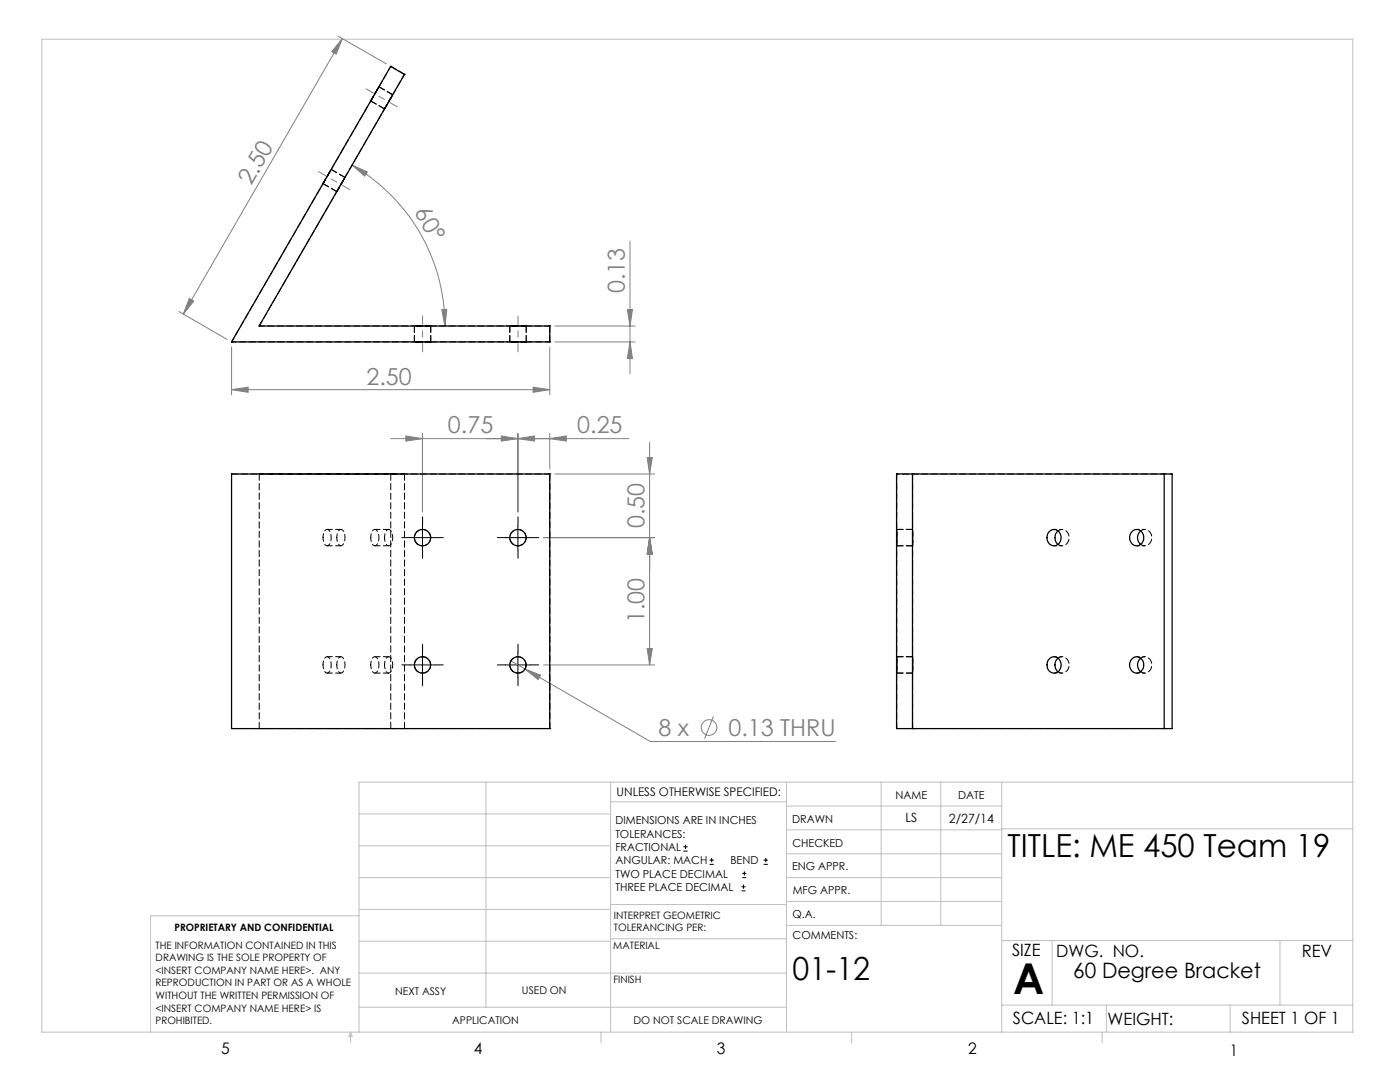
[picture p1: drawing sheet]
<svg xmlns="http://www.w3.org/2000/svg" width="279mm" height="216mm" viewBox="0 0 279 216" stroke-linecap="round" stroke-linejoin="round" font-family="sans-serif">
<g fill="none" stroke="#808080" stroke-width=".2">
<path d="M67.5 7.2l9.6 5.5M68.3 7.7l-1.2 3.1-.9-.5zM68.3 7.7l-31.7 55M70.3 32.9l3 1.4-.5 .8zM70.3 32.9a37.1 37.1 0 0 1 18.5 32.2M37.8 59.5l.9 .6-2.1 2.6zM125.7 48.1v26.5M35.7 62.2l9.6 5.5M46.2 77.8l3.3-.5v1zM46.2 69.3v9.5M46.2 77.8h63.5M88.2 61.8l1-.1-.4 3.4z"/>
<path d="M106.4 77.3l3.3 .5-3.3 .5zM109.7 69.3v9.5M110.7 68.2h16M110.7 65.1h16M125.2 61.8h1l-.5 3.3zM125.7 68.2l.5 3.3h-1zM78 87.5h47.5M81 87l3.3 .5-3.3 .5zM84.3 86.5v15.7M100 87l3.4 .5-3.4 .5zM103.4 87.5l3.3-.5v1zM103.4 86.5v15.7"/>
<path d="M109.7 87.5l3.3-.5v1zM109.7 86.5v7.1M110.7 94.6h19.9M129.2 91.3h1l-.6 3.3zM129.6 88.2v44.5M108.5 107.3h22.1M129.6 107.3l.6 3.3h-1zM102 131.9l2.8 1.6M104.8 133.5l3.1 1.2-.5 .9zM104.8 133.5l25 14.5h37M108.5 132.7h22.1M129.2 129.4h1l-.6 3.3z"/>
<path d="M142.4 142.9l-1.8 4.5"/>
<circle cx="141.5" cy="145.2" r="1.55"/>
</g>
<g fill="none" stroke="#000" stroke-width=".2">
<path d="M81.8 107.3h5M84.3 104.8v5M100.9 107.3h5M103.4 104.8v5M81.8 132.7h5M84.3 130.2v5M100.9 132.7h5M103.4 130.2v5M136.4 169.8h.8M136.4 169h.8M136.8 168.6v.8M141.6 172.5h.9"/>
<path d="M141.6 171.6h.9M142 171.2v.8M148 177.8h.8M148 177h.8M148.1 175.1h.8M148.1 174.3h.8M148.4 176.5v.8M148.6 173.9v.8M152.4 172.5h.8M152.4 171.6h.8M152.8 171.2v.8"/>
</g>
<g fill="none" stroke="#000" stroke-width=".2" stroke-dasharray="15.2 1.3 1.3 1.3">
<path d="M81.8 107.3h-1.6M84.3 104.8v-1.7M84.3 109.8v1.6M86.8 107.3h1.7M100.9 107.3h-1.6M103.4 104.8v-1.7M103.4 109.8v1.6M105.9 107.3h1.6M81.8 132.7h-1.6M84.3 130.2v-1.7M84.3 135.2v1.6M86.8 132.7h1.7"/>
<path d="M100.9 132.7h-1.6M103.4 130.2v-1.7M103.4 135.2v1.6M105.9 132.7h1.6"/>
</g>
<path d="M73.1 17.7l6.2 3.6M63.6 34.2l6.2 3.6M84.3 70.2v-7.2M103.4 63v7.2" fill="none" stroke="#808080" stroke-width=".2" stroke-dasharray="15.2 1.3 1.3 1.3" stroke-dashoffset="13.6"/>
<g fill="none" stroke="#c0c0c0" stroke-width=".2">
<path d="M8.4 7.8h261.6v198.2h-261.6zM97 156.1v44.9M121.8 156.1v49.9M121.8 160h35.2M157 156.1v49.9M175.9 156.1v28.5M187.7 156.1v28.5M199.9 156.1v49.9M270 156.1h-198.4v49.9M71.6 175.1h50.2M71.6 168.8h50.2M71.6 162.4h50.2"/>
<path d="M157 170.4h42.9M157 165.6h42.9M157 160.8h42.9M157 175.1h42.9M157 179.9h42.9M199.9 165.4h70.1M71.6 194.2h85.4M71.6 187.8h50.2M71.6 181.5h50.2M71.6 182.7h-41.5v23.3M121.8 187.3h35.2M121.8 180.5h35.2"/>
<path d="M157 184.6h42.9M199.9 187.7h70.1M210 187.7v12.9M255.4 187.7v12.9M70 206v2.1M70 206l.3 .8h-.7zM71.6 201h85.4M119.9 206v2.1M170 206v2.1M199.9 200.6h70.1M220 206v2.1M220.8 200.6v5.4"/>
<path d="M245.5 200.6v5.4"/>
</g>
<g fill="#808080">
<path d="M88.2 61.8l1-.1-.4 3.4zM70.3 32.9l3 1.4-.5 .8z"/>
<path d="M100 87l3.4 .5-3.4 .5zM109.7 87.5l3.3-.5v1zM81 87l3.3 .5-3.3 .5zM103.4 87.5l3.3-.5v1zM104.8 133.5l2.6 2.1 .5-.9z"/>
<path d="M46.2 77.8l3.3-.5v1zM106.4 77.3l3.3 .5-3.3 .5z"/>
<path d="M68.3 7.7l-1.2 3.1-.9-.5zM37.8 59.5l.9 .6-2.1 2.6z"/>
<path d="M129.6 107.3l.6 3.3h-1zM129.2 91.3h1l-.6 3.3zM129.2 129.4h1l-.6 3.3zM129.6 107.3l.6 3.3h-1zM125.7 68.2l.5 3.3h-1zM125.2 61.8h1l-.5 3.3z"/>
</g>
<g fill="none" stroke="#000" stroke-width=".25">
<path d="M78 13.3l2.7 1.6-29 50.2h58v3.1h-63.5zM46.2 94.6h63.5v50.8h-63.5zM178.9 94.6h55v50.8h-55zM182.1 94.6v50.8M232.3 94.6v50.8M209.4 106.1a1.44 1.44 0 0 1 1.8-.2 1.44 1.44 0 0 1 .5 1.7 1.43 1.43 0 0 1-1.7 1.3 1.43 1.43 0 0 1-1-1.9zM211.1 105.9a1.84 1.84 0 0 0 0 2.8M225.9 106.1a1.44 1.44 0 0 1 1.8-.1 1.44 1.44 0 0 1 .5 1.6 1.42 1.42 0 0 1-1.5 1.3 1.42 1.42 0 0 1-1.3-1.6l.2-.7zM227.6 105.9a1.77 1.77 0 0 0 0 2.8M209.4 131.5a1.44 1.44 0 0 1 1.8-.2 1.44 1.44 0 0 1 .5 1.7 1.43 1.43 0 0 1-1.7 1.3 1.43 1.43 0 0 1-1-1.9zM211.1 131.3a1.84 1.84 0 0 0 0 2.8M225.9 131.5a1.44 1.44 0 0 1 1.8-.1 1.44 1.44 0 0 1 .5 1.6 1.42 1.42 0 0 1-1.5 1.3 1.42 1.42 0 0 1-1.3-1.6l.2-.7z"/>
<path d="M227.6 131.3a1.77 1.77 0 0 0 0 2.8"/>
<circle cx="84.3" cy="107.3" r="1.63"/>
<circle cx="103.4" cy="107.3" r="1.63"/>
<circle cx="84.3" cy="132.7" r="1.63"/>
<circle cx="103.4" cy="132.7" r="1.63"/>
</g>
<g fill="none" stroke="#000" stroke-width=".2" stroke-dasharray="1.3 .6">
<path d="M78 13.2h.1M78.4 18.9l-2.8-1.6M80.7 14.8h.1M80.7 14.8l-2.7-1.6M64.5 36.6l2.7 1.6M68.8 35.4l-2.7-1.6M74 20.1l2.7 1.6M46.2 68.2h.1M51.7 65h.1M82.7 65v3.2M86 68.2v-3.2M101.8 65v3.2"/>
<path d="M105 68.2v-3.2M109.7 65h.1M109.7 68.2h.1M109.7 68.2v-3.2M51.7 94.6v50.8M78 94.6h-31.8M78 94.6v50.8M80.7 94.6v50.8M109.7 94.6h.1M109.7 94.6v50.8M179 94.6v50.8M179 94.6h.1"/>
<path d="M182.1 94.6h.1M182.1 94.6v50.8M179 108.9h3.1M182.1 105.6h-3.1M179 134.3h3.1M182.1 131h-3.1M78 145.4h-31.8M109.7 145.4h.1M179 145.4h.1M182.1 145.4h.1"/>
</g>
<g fill="none" stroke="#000" stroke-width=".2" stroke-dasharray="1.3 .6" stroke-dashoffset=".2">
<path d="M64.5 36.6l1.6-2.8-1.6 2.8M67.2 38.2l1.6-2.8-1.6 2.8M74 20.1l1.6-2.8-1.6 2.8M76.7 21.7l1.7-2.8-1.7 2.8M51.7 65l29-50.2M86 68.2h-3.3h3.3M86 65h-3.3h3.3M105 68.2h-3.2h3.2M105 65h-3.2h3.2M109.7 65h-58M80.7 94.6h-2.7M109.7 94.6h-58"/>
<path d="M65.3 108.9h2.7M68 105.6h-2.7M74.8 108.9h2.8M77.6 105.6h-2.8M179 107.3v-1.7v3.3v-1.6M182.1 107.3v-1.7v3.3v-1.6M211.2 105.9a1.53 1.53 0 0 1 1.9 .4 1.53 1.53 0 0 1 0 1.9 1.29 1.29 0 0 1-1.9 .4M227.7 105.9a1.53 1.53 0 0 1 1.9 .4 1.53 1.53 0 0 1 0 1.9 1.29 1.29 0 0 1-1.9 .4M65.3 134.3h2.7M68 131h-2.7M74.8 134.3h2.8M77.6 131h-2.8"/>
<path d="M179 132.7v-1.7v3.3v-1.6M182.1 132.7v-1.7v3.3v-1.6M211.2 131.3a1.53 1.53 0 0 1 1.9 .4 1.53 1.53 0 0 1 0 1.9 1.29 1.29 0 0 1-1.9 .4M227.7 131.3a1.53 1.53 0 0 1 1.9 .4 1.53 1.53 0 0 1 0 1.9 1.29 1.29 0 0 1-1.9 .4M80.7 145.4h-2.7M109.7 145.4h-58"/>
</g>
<path d="M78 13.2l-31.8 55M46.2 68.2h63.5M86 107.3a1.63 1.63 0 0 0-2.4-1.5 1.63 1.63 0 0 0-.3 2.8 1.63 1.63 0 0 0 2.6-1l.1-.3M105 107.3a1.63 1.63 0 0 0-2.3-1.5 1.63 1.63 0 0 0-.3 2.8 1.63 1.63 0 0 0 2.6-1v-.3M86 132.7a1.63 1.63 0 0 0-2.4-1.5 1.63 1.63 0 0 0-.3 2.8 1.63 1.63 0 0 0 2.6-1l.1-.3M105 132.7a1.63 1.63 0 0 0-2.3-1.5 1.63 1.63 0 0 0-.3 2.8 1.63 1.63 0 0 0 2.6-1v-.3" fill="none" stroke="#000" stroke-width=".2" stroke-dasharray="1.3 .6" stroke-dashoffset=".3"/>
<path d="M64.5 107.3a1.33 1.33 0 0 1 .9-1.7 2.17 2.17 0 0 1 0 3.3 1.33 1.33 0 0 1-.9-1.6M67.2 107.3a1.33 1.33 0 0 1 .9-1.7 2.17 2.17 0 0 1 0 3.3 1.33 1.33 0 0 1-.9-1.6M74 107.3a1.33 1.33 0 0 1 .9-1.7 2.17 2.17 0 0 1 0 3.3 1.33 1.33 0 0 1-.9-1.6M76.7 107.3a1.33 1.33 0 0 1 .9-1.7 2.17 2.17 0 0 1 0 3.3 1.33 1.33 0 0 1-.9-1.6M64.5 132.7a1.33 1.33 0 0 1 .9-1.7 2.17 2.17 0 0 1 0 3.3 1.33 1.33 0 0 1-.9-1.6M67.2 132.7a1.33 1.33 0 0 1 .9-1.7 2.17 2.17 0 0 1 0 3.3 1.33 1.33 0 0 1-.9-1.6M74 132.7a1.33 1.33 0 0 1 .9-1.7 2.17 2.17 0 0 1 0 3.3 1.33 1.33 0 0 1-.9-1.6M76.7 132.7a1.33 1.33 0 0 1 .9-1.7 2.17 2.17 0 0 1 0 3.3 1.33 1.33 0 0 1-.9-1.6" fill="none" stroke="#000" stroke-width=".2" stroke-dasharray="1.3 .6" stroke-dashoffset=".5"/>
<path d="M51.7 94.6h29M51.7 145.4h29" fill="none" stroke="#000" stroke-width=".2" stroke-dasharray="1.3 .6" stroke-dashoffset=".4"/>
<path d="M234 94.6h-55M210.4 108.9h1.6M212 105.6h-1.6M226.9 108.9h1.6M228.5 105.6h-1.6M210.4 134.3h1.6M212 131h-1.6M226.9 134.3h1.6M228.5 131h-1.6M234 145.4h-55" fill="none" stroke="#000" stroke-width=".2" stroke-dasharray="1.3 .6" stroke-dashoffset=".8"/>
<text font-size="8.5" x="202.2" y="198.3">A</text>
<g font-size="6.3">
<text x="201.1" y="171">TITLE: ME 450 Team 19</text>
<text x="158.2" y="195.5">01-12</text>
</g>
<g font-size="4.7" fill="#808080">
<text x="50.1" y="37.2" transform="rotate(-60 50.1 37.2)">2.50</text>
<text x="82.6" y="42.4" transform="rotate(59 82.6 42.4)">60°</text>
<text x="124.7" y="58.5" transform="rotate(-90 124.7 58.5)">0.13</text>
<text x="73.1" y="76.7">2.50</text>
<text x="89.4" y="86.5">0.75</text>
<text x="115.2" y="86.5">0.25</text>
<text x="128.7" y="105.4" transform="rotate(-90 128.7 105.4)">0.50</text>
<text x="128.7" y="124.3" transform="rotate(-90 128.7 124.3)">1.00</text>
<text x="131.4" y="146.9">8 x</text>
<text x="145.4" y="146.9">0.13 THRU</text>
</g>
<text font-size="4.2" x="214.2" y="195.2">60 Degree Bracket</text>
<g font-size="3.4">
<text x="202" y="190.8">SIZE</text>
<text x="210.8" y="190.9">DWG. NO.</text>
<text x="259.8" y="191">REV</text>
<text x="202.1" y="204.4">SCALE: 1:1</text>
<text x="221" y="204.5">WEIGHT:</text>
<text x="247.8" y="204.4">SHEET 1 OF 1</text>
</g>
<g font-size="3.2">
<text x="44.2" y="210.4">5</text>
<text x="94.6" y="210.3">4</text>
<text x="143.1" y="210.4">3</text>
<text x="193.2" y="210.3">2</text>
<text x="245.4" y="210.6">1</text>
</g>
<g font-size="2.5">
<text x="180.7" y="164.1">LS</text>
<text x="189.4" y="164.2">2/27/14</text>
</g>
<text font-size="2.4" x="123.1" y="158.9">UNLESS OTHERWISE SPECIFIED:</text>
<g font-size="2.2">
<text x="178.7" y="159.4">NAME</text>
<text x="191.2" y="159.4">DATE</text>
<text x="122.8" y="164.5">DIMENSIONS ARE IN INCHES</text>
<text x="122.8" y="167.1">TOLERANCES:</text>
<text x="158.1" y="164.2">DRAWN</text>
<text x="122.8" y="169.8">FRACTIONAL</text>
<text x="122.8" y="172.5">ANGULAR: MACH</text>
<text x="145.8" y="172.5">BEND</text>
<text x="158.1" y="173.7">ENG APPR.</text>
<text x="158.2" y="169.1">CHECKED</text>
<text x="122.8" y="175.1">TWO PLACE DECIMAL</text>
<text x="122.8" y="177.8">THREE PLACE DECIMAL</text>
<text x="158.2" y="178.4">MFG APPR.</text>
<text x="158.2" y="183.2">Q.A.</text>
<text x="158.2" y="187.4">COMMENTS:</text>
</g>
<g font-size="2.1">
<text x="78.8" y="198.5">NEXT ASSY</text>
<text x="104.2" y="198.4">USED ON</text>
<text x="90.2" y="204.3">APPLICATION</text>
<text x="126.4" y="204.3">DO NOT SCALE DRAWING</text>
</g>
<g font-size="2">
<text x="34.8" y="185.7">PROPRIETARY AND CONFIDENTIAL</text>
<text x="122.5" y="183.3">INTERPRET GEOMETRIC</text>
<text x="122.5" y="185.9">TOLERANCING PER:</text>
<text x="31.1" y="189.3">THE INFORMATION CONTAINED IN THIS</text>
<text x="31.1" y="191.8">DRAWING IS THE SOLE PROPERTY OF</text>
<text x="122.4" y="189.4">MATERIAL</text>
<text x="31.1" y="194.3">&lt;INSERT COMPANY NAME HERE&gt;. ANY</text>
<text x="31.1" y="196.8">REPRODUCTION IN PART OR AS A WHOLE</text>
<text x="122.4" y="196.2">FINISH</text>
<text x="31.1" y="199.4">WITHOUT THE WRITTEN PERMISSION OF</text>
<text x="31.1" y="201.9">&lt;INSERT COMPANY NAME HERE&gt; IS</text>
<text x="31.1" y="204.4">PROHIBITED.</text>
</g>
</svg>
